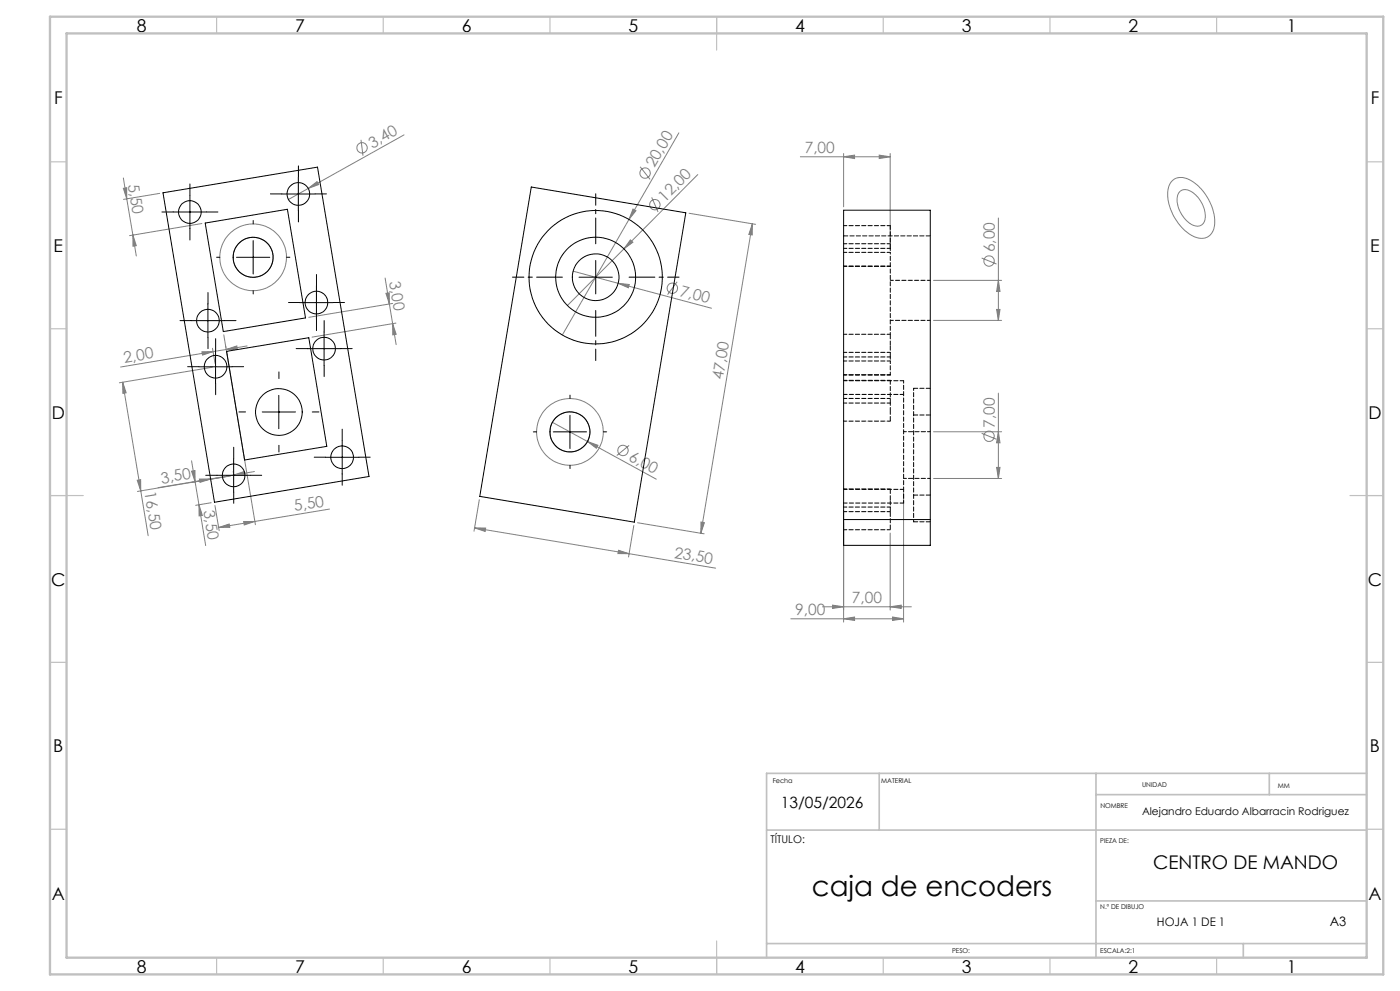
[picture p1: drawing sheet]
<svg xmlns="http://www.w3.org/2000/svg" width="420mm" height="297mm" viewBox="0 0 420 297" stroke-linecap="round" stroke-linejoin="round" font-family="sans-serif">
<g fill="none" stroke="#808080" stroke-width=".3">
<path d="M203.7 39.8l-15 26M37 53.3l1 6.3M37 56.4l1-.1v3.3zM38 59.6l1.9 10.8M47.9 58l-10.9 1.8M92.5 56.5l2.6-2.1 .5 .9zM108.3 41.9l.6 4.8M121.2 40.4l-34.7 19.4M192.1 50l2.9 3.8M195.5 59.2l1.9 4.3M209.3 52.3l-22.1 22.3M240.1 47h27"/>
<path d="M253.1 47l3.3-.5v1zM253.1 46v16M263.8 46.5l3.3 .5-3.3 .5zM267.1 46v28.6M351.8 54.1a5 5 0 0 1 6.4 .6 14.9 14.9 0 0 1 6 13.6 4 4 0 0 1-6.4 2.4 14.7 14.7 0 0 1-7.3-14.4l.4-1.1zM354.1 57.3a3.9 3.9 0 0 1 5 1.5 7.7 7.7 0 0 1 2 7.9 2.78 2.78 0 0 1-4.3 .2 8.3 8.3 0 0 1-3.3-8.8zM39.9 70.4l1 6.3M39.9 70.4l1 3.2-1 .2zM60.6 67l-21.7 3.6M187.2 74.6l-17 17M188.7 65.8l-20 34.6M189.1 71.9l.8 .7-2.7 2z"/>
<path d="M189.9 62.6l.9 .5-2.1 2.7zM206.7 63.9l20 3.3M225.7 67.1v3.3l-1.1-.1zM225.7 67.1l-15.4 92.7M294.5 77.3l4.4 1.8M299.5 65.3v30.7M115.5 83.3l1.3 7.8M115.8 87.9l1-.1v3.3zM116.8 91.1l2.1 12.2M117.8 97l1.1 3.2-1.1 .2zM117.8 90.9l-25.2 4.2M118.8 96.8l-25.2 4.2"/>
<path d="M171.9 81.3l13.6 3.6M185.5 84.9l3.3 .4-.3 1zM185.5 84.9l28 7.5M203.1 84.5l-2.8 3.8M280.1 84h20.4M280.1 96h20.4M299 92.7h1l-.5 3.3zM299.5 84l.5 3.3h-1zM36.8 114.5l1.1 3.2-1 .2zM36.8 114.5l5.4 32.6M60.6 105.4h3.3l-3.2 1zM63.7 110.1l-27.9 4.6"/>
<path d="M63.7 104.4l.8 4.5M63.9 105.4l-27.7 4.6M67.1 100.4l9.5 56.9M67.7 103.7l.1 .6M67.9 104.7l-4 .7M67.9 104.7l3.1-1 .2 1zM74.1 103.7l-6.2 1M299.5 117.8v25.6M57.5 138.1l2.2 13.2M165.7 126.6l31.2 17M176.2 132.3l3.2 1.2-.5 .8zM188.7 133.5l-3.7 3"/>
<path d="M280.1 129.4h20.4M294.5 129.9l4.4 1.8M299.5 129.4l.5 3.3h-1zM41.2 143.9l1-.1v3.3zM42.2 147.1l2.2 13.4M57.5 141.2l1-.2v3.4zM59.7 151.3l2 12.2M59.7 151.3l1 3.2-1 .1zM59.8 143.6l3.4-.1-3.2 1.1zM63.2 143.5l-15.8 2.7M63.4 150.7l-4.7 .7M64.5 151.5l1.3 7.6"/>
<path d="M65.6 158.1l3.2-1 .1 .9zM69.1 142.6l-27.9 4.7M69.9 141.4v.1M70.1 142.4l3.1-1.1 .2 1zM70.1 142.4l-6.9 1.1M73.1 156.3h3.3l-3.1 1zM76.3 141.3l-6.2 1.1M98.8 152.6l-33.2 5.5M142.4 158.2l3.3 .1-.1 1zM142.4 158.2l72.3 12.1M143.8 149.8l-1.6 9.4M190.1 157.5l-1.5 9.4"/>
<path d="M191.3 156.7l19.9 3.3M210.3 156.5l1 .1-1 3.2zM253.1 153v33.4M267.1 159.8v23M271.1 147.7v38.7M280.1 143.4h20.4M299 140.1h1l-.5 3.3zM185.6 164.9l3.1 1h-3.3zM237.2 185.5h33.9M246.7 181.9h26.7M249.8 181.4l3.3 .5-3.3 .4zM253.1 185.5l3.3-.6v1z"/>
<path d="M267.1 181.9l3.3-.5v.9zM267.8 184.9l3.3 .6-3.3 .4z"/>
<circle cx="108.6" cy="44.3" r="1.55"/>
<circle cx="193.5" cy="51.9" r="1.55"/>
<circle cx="75.9" cy="77.1" r="6"/>
<circle cx="75.9" cy="77.1" r="10"/>
<circle cx="196.5" cy="61.3" r="1.55"/>
<circle cx="296.7" cy="78.2" r="1.55"/>
<circle cx="201.7" cy="86.4" r="1.55"/>
<circle cx="171" cy="129.4" r="6"/>
<circle cx="171" cy="129.4" r="10"/>
<circle cx="186.9" cy="135" r="1.55"/>
<circle cx="296.7" cy="130.7" r="1.55"/>
</g>
<g fill="none" stroke="#c0c0c0" stroke-width=".35">
<path d="M65 5v5M115 5v5M165 5v5M215 5v10M265 5v5M315 5v5M365 5v5M15 48.5h5M410 48.5h5M15 98.5h5M410 98.5h5M15 148.5h10"/>
<path d="M405 148.5h10M15 198.5h5M410 198.5h5M15 248.5h5M410 248.5h5M65 287v5M115 287v5M165 287v5M215 282v10M265 287v5M315 287v5M365 287v5"/>
</g>
<path d="M263.8 231.8v17M328.8 231.8v55.2M328.8 238.2h81.2M380.8 231.8v6.4M410 231.8h-180v55.2M230 248.8h180M328.8 270h81.2M230 282.8h180M373 282.8v4.2" fill="none" stroke="#c0c0c0" stroke-width=".5"/>
<path d="M15 5h400v287h-400zM20 10h390v277h-390z" fill="none" stroke="#c0c0c0" stroke-width=".7"/>
<g fill="none" stroke="#000" stroke-width=".3" stroke-dasharray="15.2 1.3 1.3 1.3">
<path d="M57 58.5v-3.4M84.5 58.1h-3.4M89.5 53.1v-3.4M94.5 58.1h3.4M52 63.5h-3.4M57 68.5v3.4M62 63.5h3.4M66 77.1h-1M76 67.1v-1M86 77.1h1M89.5 63.1v3.4M57.4 96.1h-3.4"/>
<path d="M62.4 91.1v-3.4M67.4 96.1h3.4M76 87.1v1M89.9 90.7h-3.4M94.9 85.7v-3.4M94.9 95.7v3.4M97.2 99.5v-3.4M99.9 90.7h3.4M59.7 109.9h-3.4M62.4 101.1v3.4M64.7 104.9v-3.4M64.7 114.9v3.4"/>
<path d="M69.7 109.9h3.4M83.7 113.5v-2M92.2 104.5h-3.4M97.2 109.5v3.4M102.2 104.5h3.4M171 119.4v-1M70.1 137.4v-3.4M73.7 123.5h-2M83.7 133.5v2M93.7 123.5h2M97.7 137h-3.4M102.7 132v-3.4"/>
<path d="M107.7 137h3.4M161 129.4h-1M171 139.4v1M181 129.4h1M65.1 142.4h-3.4M70.1 147.4v3.4M75.1 142.4h3.4M102.7 142v3.4"/>
</g>
<path d="M178.7 73.1v-15M168.7 83.1h-15M178.7 93.1v15M188.7 83.1h15" fill="none" stroke="#000" stroke-width=".3" stroke-dasharray="15.2 1.3 1.3 1.3" stroke-dashoffset="7.5"/>
<g fill="none" stroke="#000" stroke-width=".3">
<path d="M57 58.6v9.9M84.5 58.1h10M89.5 53.1v10M52 63.5h9.9M70.9 77.1h10M76 72.1v10M178.7 78.1v10M57.4 96.1h10M62.4 91.1v10M89.9 90.7h10M94.9 85.7v10M97.2 99.5v10"/>
<path d="M173.7 83.1h10M59.7 109.9h10M64.7 104.9v10M83.6 118.5v10M92.2 104.5h10M70.1 137.5v10M78.7 123.5h10M97.6 137.1h10M102.7 132v10.1M166 129.4h10M171 124.5v9.9M65.1 142.4h10"/>
</g>
<g fill="#808080">
<path d="M92.5 56.5l2.6-2.1 .5 .9z"/>
<path d="M189.1 71.9l.8 .7-2.7 2z"/>
<path d="M189.9 62.6l.9 .5-2.1 2.7z"/>
<path d="M176.2 132.3l3.2 1.2-.5 .8z"/>
<path d="M185.5 84.9l3.3 .4-.3 1z"/>
<path d="M39.9 70.4l1 3.2-1 .2zM37 56.4l1-.1v3.3z"/>
<path d="M267.8 184.9l3.3 .6-3.3 .4zM253.1 185.5l3.3-.6v1zM263.8 46.5l3.3 .5-3.3 .5zM253.1 47l3.3-.5v1z"/>
<path d="M267.1 181.9l3.3-.5v.9zM249.8 181.4l3.3 .5-3.3 .4z"/>
<path d="M65.6 158.1l3.2-1 .1 .9zM73.1 156.3h3.3l-3.1 1z"/>
<path d="M60.6 105.4h3.3l-3.2 1zM67.9 104.7l3.1-1 .2 1z"/>
<path d="M70.1 142.4l3.1-1.1 .2 1zM59.8 143.6l3.4-.1-3.2 1.1z"/>
<path d="M210.3 156.5l1 .1-1 3.2zM225.7 67.1v3.3l-1.1-.1z"/>
<path d="M299.5 84l.5 3.3h-1zM299 92.7h1l-.5 3.3zM299.5 129.4l.5 3.3h-1zM299 140.1h1l-.5 3.3z"/>
<path d="M57.5 141.2l1-.2v3.4zM59.7 151.3l1 3.2-1 .1z"/>
<path d="M115.8 87.9l1-.1v3.3zM117.8 97l1.1 3.2-1.1 .2zM36.8 114.5l1.1 3.2-1 .2zM41.2 143.9l1-.1v3.3z"/>
<path d="M142.4 158.2l3.3 .1-.1 1zM185.6 164.9l3.1 1h-3.3z"/>
</g>
<g fill="none" stroke="#000" stroke-width=".3">
<path d="M48.9 57.8l46.3-7.7 15.5 92.7-46.4 7.7zM159.4 56.1l46.3 7.7-15.4 92.7-46.4-7.7zM61.6 66.8l24.6-4.1 5.5 32.6-24.7 4.1zM253.1 63h26v100.4h-26zM68 105.3l24.6-4.1 5.4 32.6-24.6 4.1zM253.1 155.7h26"/>
<circle cx="89.5" cy="58.1" r="3.4"/>
<circle cx="57" cy="63.5" r="3.4"/>
<circle cx="75.9" cy="77.1" r="6"/>
<circle cx="62.4" cy="96.1" r="3.4"/>
<circle cx="94.9" cy="90.7" r="3.4"/>
<circle cx="178.7" cy="83.1" r="12"/>
<circle cx="178.7" cy="83.1" r="7"/>
<circle cx="178.7" cy="83.1" r="20"/>
<circle cx="64.7" cy="109.9" r="3.4"/>
<circle cx="97.2" cy="104.5" r="3.4"/>
<circle cx="83.7" cy="123.5" r="7"/>
<circle cx="102.6" cy="137" r="3.4"/>
<circle cx="171" cy="129.4" r="6"/>
<circle cx="70.1" cy="142.5" r="3.4"/>
</g>
<path d="M267.1 103.6v3.4M267.1 100.2v3.4M267.1 122.8v3.4M267.1 149.9v3.4M267.1 146.5v3.4" fill="none" stroke="#000" stroke-width=".3" stroke-dasharray="1.3 .6" stroke-dashoffset="-.1"/>
<path d="M267.1 74.4v1.2M267.1 107v1.2M274.1 116.4v40M267.1 120.8v2M271.1 146.7v-32.6" fill="none" stroke="#000" stroke-width=".3" stroke-dasharray="1.3 .6" stroke-dashoffset=".6"/>
<path d="M267.1 67.6v6.8M267.1 114v6.8" fill="none" stroke="#000" stroke-width=".3" stroke-dasharray="1.3 .6" stroke-dashoffset=".1"/>
<path d="M253.1 118.2h18M253.1 114.1h18M253.1 146.7h18M253.1 150.8h18" fill="none" stroke="#000" stroke-width=".3" stroke-dasharray="1.3 .6" stroke-dashoffset=".2"/>
<path d="M267.1 108.2v4.1M271.1 150.8v-4.1" fill="none" stroke="#000" stroke-width=".3" stroke-dasharray="1.3 .6" stroke-dashoffset=".5"/>
<g fill="none" stroke="#000" stroke-width=".3" stroke-dasharray="1.3 .6" stroke-dashoffset=".3">
<path d="M253.1 79.7h14M253.1 75.6h14M253.1 74.4h14M253.1 79.8h14M267.1 67.6h-14M267.1 73h-14M267.1 96h12M279.1 84h-12M253.1 108.2h14M253.1 112.3h14M253.1 107h14M253.1 112.4h14"/>
<path d="M267.1 114h-14M267.1 100.2h-14M267.1 119.4h-14M267.1 105.6h-14M253.1 120.8h14M253.1 126.2h14M253.1 153.3h14M253.1 158.8h14M267.1 146.5h-14M267.1 152h-14"/>
</g>
<path d="M267.1 75.6v24.6" fill="none" stroke="#000" stroke-width=".3" stroke-dasharray="1.3 .6" stroke-dashoffset=".7"/>
<path d="M267.1 153.3v5.5" fill="none" stroke="#000" stroke-width=".3" stroke-dasharray="1.3 .6" stroke-dashoffset="-.2"/>
<path d="M253.1 70.7h26M267.1 112.3v.1M279.1 116.4h-5M279.1 124.4h-5M274.1 156.4h5M274.1 148.4h5" fill="none" stroke="#000" stroke-width=".3" stroke-dasharray="1.3 .6"/>
<path d="M279.1 129.4h-8M271.1 143.4h8" fill="none" stroke="#000" stroke-width=".3" stroke-dasharray="1.3 .6" stroke-dashoffset=".4"/>
<text font-size="8.5" x="243.6" y="268.7">caja de encoders</text>
<text font-size="5.6" x="345.9" y="260.4">CENTRO DE MANDO</text>
<g font-size="5.3">
<text x="41" y="9.5">8</text>
<text x="88.5" y="9.5">7</text>
<text x="138.5" y="9.5">6</text>
<text x="188.5" y="9.5">5</text>
<text x="238.5" y="9.5">4</text>
<text x="288.5" y="9.5">3</text>
<text x="338.5" y="9.5">2</text>
<text x="386" y="9.5">1</text>
<text x="16.2" y="31.2">F</text>
<text x="411.2" y="31.2">F</text>
<text x="16.1" y="75.5">E</text>
<text x="411.1" y="75.5">E</text>
<text x="15.5" y="125.5">D</text>
<text x="410.5" y="125.5">D</text>
<text x="15.4" y="175.5">C</text>
<text x="410.4" y="175.5">C</text>
<text x="16" y="225.5">B</text>
<text x="411" y="225.5">B</text>
<text x="15.5" y="269.7">A</text>
<text x="410.5" y="269.7">A</text>
<text x="41" y="291.5">8</text>
<text x="88.5" y="291.5">7</text>
<text x="138.5" y="291.5">6</text>
<text x="188.5" y="291.5">5</text>
<text x="238.5" y="291.5">4</text>
<text x="288.5" y="291.5">3</text>
<text x="338.5" y="291.5">2</text>
<text x="386" y="291.5">1</text>
</g>
<g font-size="4.7" fill="#808080">
<text x="111.7" y="44.5" transform="rotate(-29 111.7 44.5)">3,40</text>
<text x="241.4" y="46">7,00</text>
<text x="196.3" y="50.5" transform="rotate(-60 196.3 50.5)">20,00</text>
<text x="38.4" y="55.4" transform="rotate(81 38.4 55.4)">5,50</text>
<text x="199.5" y="60.7" transform="rotate(-45 199.5 60.7)">12,00</text>
<text x="298.4" y="75.6" transform="rotate(-90 298.4 75.6)">6,00</text>
<text x="116.7" y="84.4" transform="rotate(81 116.7 84.4)">3,00</text>
<text x="203.8" y="88.7" transform="rotate(15 203.8 88.7)">7,00</text>
<text x="37.3" y="108.8" transform="rotate(-9 37.3 108.8)">2,00</text>
<text x="216.9" y="114" transform="rotate(-81 216.9 114)">47,00</text>
<text x="298.4" y="128.2" transform="rotate(-90 298.4 128.2)">7,00</text>
<text x="188.3" y="137.7" transform="rotate(29 188.3 137.7)">6,00</text>
<text x="43.4" y="147.6" transform="rotate(81 43.4 147.6)">16,50</text>
<text x="48.6" y="144.9" transform="rotate(-9 48.6 144.9)">3,50</text>
<text x="61" y="153.1" transform="rotate(81 61 153.1)">3,50</text>
<text x="88.5" y="153.2" transform="rotate(-9 88.5 153.2)">5,50</text>
<text x="202.1" y="167.1" transform="rotate(9 202.1 167.1)">23,50</text>
<text x="238.6" y="184.4">9,00</text>
<text x="255.6" y="180.8">7,00</text>
</g>
<text font-size="4.7" x="234.3" y="242.1">13/05/2026</text>
<text font-size="3.9" x="398.9" y="277.7">A3</text>
<text font-size="3.5" x="347.1" y="277.7">HOJA 1 DE 1</text>
<g font-size="3.2">
<text x="342.6" y="244.3">Alejandro Eduardo Albarracin Rodriguez</text>
<text x="231.1" y="252.5">TÍTULO:</text>
</g>
<g font-size="2">
<text x="231.8" y="234.6">Fecha</text>
<text x="264.4" y="234.6">MATERIAL</text>
<text x="342.6" y="236">UNIDAD</text>
<text x="383.3" y="236.2">MM</text>
<text x="330.1" y="242.1">NOMBRE</text>
<text x="330.1" y="252.5">PIEZA DE:</text>
<text x="330.1" y="272.5">N.º DE DIBUJO</text>
<text x="285.6" y="285.5">PESO:</text>
<text x="330.1" y="285.6">ESCALA:2:1</text>
</g>
</svg>
